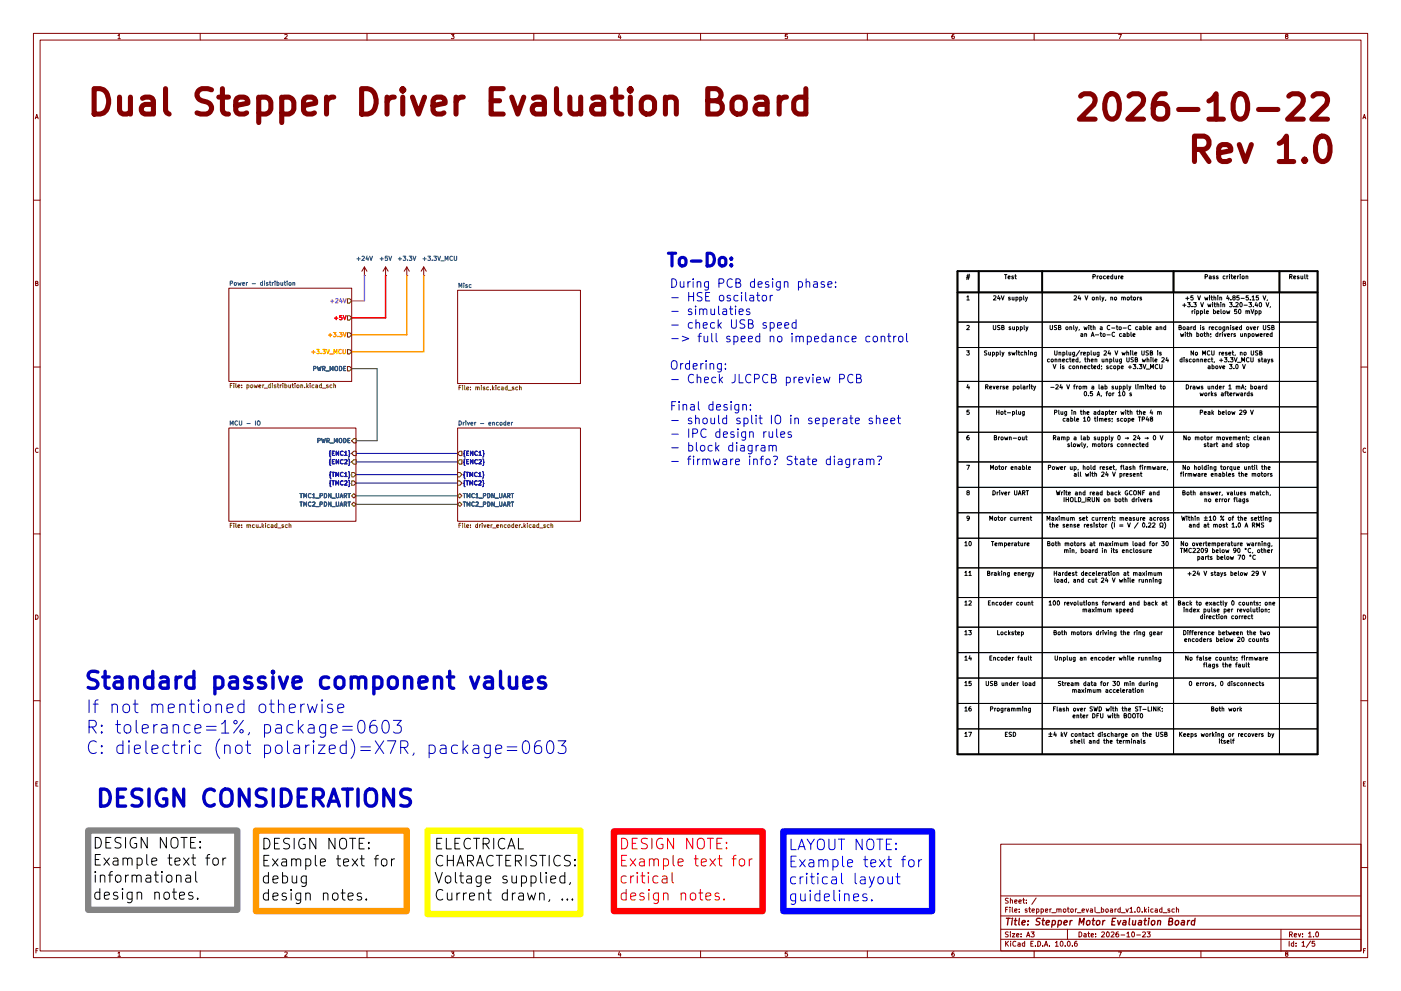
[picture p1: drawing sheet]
(kicad_sch
 (version 20260306)
 (generator "eeschema")
 (generator_version "10.0")
 (paper "A3")
 (title_block
  (title "Stepper Motor Evaluation Board")
  (date "2026-10-23")
  (rev "1.0"))
 (lib_symbols
  (symbol "power:+24V"
   (power global)
   (pin_numbers (hide yes))
   (pin_names
    (offset 0) (hide yes)) (exclude_from_sim no) (in_bom yes) (on_board yes)
   (in_pos_files yes)
   (duplicate_pin_numbers_are_jumpers no)
   (property "Reference" "#PWR" (at 0 -3.81 0) (show_name no) (do_not_autoplace no) (hide yes) (effects (font (size 1.27 1.27))))
   (property "Value" "+24V" (at 0 3.556 0) (show_name no) (do_not_autoplace no) (effects (font (size 1.27 1.27))))
   (property "Footprint" "" (at 0 0 0) (show_name no) (do_not_autoplace no) (hide yes) (effects (font (size 1.27 1.27))))
   (property "Datasheet" "" (at 0 0 0) (show_name no) (do_not_autoplace no) (hide yes) (effects (font (size 1.27 1.27))))
   (property "Description" "Power symbol creates a global label with name \"+24V\"" (at 0 0 0) (show_name no) (do_not_autoplace no) (hide yes) (effects (font (size 1.27 1.27))))
   (symbol "+24V_0_1"
    (polyline (pts (xy -0.762 1.27) (xy 0 2.54)) (stroke (width 0) (type default)) (fill (type none)))
    (polyline (pts (xy 0 2.54) (xy 0.762 1.27)) (stroke (width 0) (type default)) (fill (type none)))
    (polyline (pts (xy 0 0) (xy 0 2.54)) (stroke (width 0) (type default)) (fill (type none))))
   (symbol "+24V_1_1"
    (pin power_in line (at 0 0 90) (length 0) (name "" (effects (font (size 1.27 1.27)))) (number "1" (effects (font (size 1.27 1.27))))))
   (embedded_fonts no))
  (symbol "power:+3.3V"
   (power global)
   (pin_numbers (hide yes))
   (pin_names
    (offset 0) (hide yes)) (exclude_from_sim no) (in_bom yes) (on_board yes)
   (in_pos_files yes)
   (duplicate_pin_numbers_are_jumpers no)
   (property "Reference" "#PWR" (at 0 -3.81 0) (show_name no) (do_not_autoplace no) (hide yes) (effects (font (size 1.27 1.27))))
   (property "Value" "+3.3V" (at 0 3.556 0) (show_name no) (do_not_autoplace no) (effects (font (size 1.27 1.27))))
   (property "Footprint" "" (at 0 0 0) (show_name no) (do_not_autoplace no) (hide yes) (effects (font (size 1.27 1.27))))
   (property "Datasheet" "" (at 0 0 0) (show_name no) (do_not_autoplace no) (hide yes) (effects (font (size 1.27 1.27))))
   (property "Description" "Power symbol creates a global label with name \"+3.3V\"" (at 0 0 0) (show_name no) (do_not_autoplace no) (hide yes) (effects (font (size 1.27 1.27))))
   (symbol "+3.3V_0_1"
    (polyline (pts (xy -0.762 1.27) (xy 0 2.54)) (stroke (width 0) (type default)) (fill (type none)))
    (polyline (pts (xy 0 2.54) (xy 0.762 1.27)) (stroke (width 0) (type default)) (fill (type none)))
    (polyline (pts (xy 0 0) (xy 0 2.54)) (stroke (width 0) (type default)) (fill (type none))))
   (symbol "+3.3V_1_1"
    (pin power_in line (at 0 0 90) (length 0) (name "" (effects (font (size 1.27 1.27)))) (number "1" (effects (font (size 1.27 1.27))))))
   (embedded_fonts no))
  (symbol "power:+5V"
   (power global)
   (pin_numbers (hide yes))
   (pin_names
    (offset 0) (hide yes)) (exclude_from_sim no) (in_bom yes) (on_board yes)
   (in_pos_files yes)
   (duplicate_pin_numbers_are_jumpers no)
   (property "Reference" "#PWR" (at 0 -3.81 0) (show_name no) (do_not_autoplace no) (hide yes) (effects (font (size 1.27 1.27))))
   (property "Value" "+5V" (at 0 3.556 0) (show_name no) (do_not_autoplace no) (effects (font (size 1.27 1.27))))
   (property "Footprint" "" (at 0 0 0) (show_name no) (do_not_autoplace no) (hide yes) (effects (font (size 1.27 1.27))))
   (property "Datasheet" "" (at 0 0 0) (show_name no) (do_not_autoplace no) (hide yes) (effects (font (size 1.27 1.27))))
   (property "Description" "Power symbol creates a global label with name \"+5V\"" (at 0 0 0) (show_name no) (do_not_autoplace no) (hide yes) (effects (font (size 1.27 1.27))))
   (symbol "+5V_0_1"
    (polyline (pts (xy -0.762 1.27) (xy 0 2.54)) (stroke (width 0) (type default)) (fill (type none)))
    (polyline (pts (xy 0 2.54) (xy 0.762 1.27)) (stroke (width 0) (type default)) (fill (type none)))
    (polyline (pts (xy 0 0) (xy 0 2.54)) (stroke (width 0) (type default)) (fill (type none))))
   (symbol "+5V_1_1"
    (pin power_in line (at 0 0 90) (length 0) (name "" (effects (font (size 1.27 1.27)))) (number "1" (effects (font (size 1.27 1.27))))))
   (embedded_fonts no)))
 (rectangle
  (start 128.143 248.92)
  (end 173.99 273.939)
  (stroke (width 1.905) (type solid) (color 255 255 0 1))
  (fill (type none)))
 (rectangle
  (start 76.708 248.92)
  (end 121.92 273.05)
  (stroke (width 1.905) (type solid) (color 255 153 0 1))
  (fill (type none)))
 (rectangle
  (start 234.823 249.174)
  (end 279.4 273.05)
  (stroke (width 1.905) (type solid) (color 0 0 255 1))
  (fill (type none)))
 (rectangle
  (start 26.416 248.92)
  (end 71.12 272.669)
  (stroke (width 1.905) (type solid) (color 132 132 132 1))
  (fill (type none)))
 (rectangle
  (start 184.023 249.174)
  (end 228.6 273.05)
  (stroke (width 1.905) (type solid) (color 255 0 0 1))
  (fill (type none)))
 (text ""
  (exclude_from_sim no)
  (at 136.144 218.948 0)
  (effects (font (size 2.54 2.54)) (justify left)))
 (text "Dual Stepper Driver Evaluation Board"
  (exclude_from_sim no)
  (at 129.54 32.258 0)
  (effects (font (size 7.62 7.62) (thickness 1.524)
    (bold yes) (color 132 0 0 1))))
 (text "ELECTRICAL\nCHARACTERISTICS:\nVoltage supplied,\nCurrent drawn, ..."
  (exclude_from_sim no)
  (at 130.048 260.858 0)
  (effects (font (size 3.175 3.175) (color 0 0 0 1)) (justify left)))
 (text "During PCB design phase:\n- HSE oscilator\n- simulaties\n\nOrdering:\n- Check JLCPCB preview PCB\n\nFinal design:\n- should split IO in seperate sheet"
  (exclude_from_sim no)
  (at 204.978 100.838 0)
  (effects (font (size 2.54 2.54)) (justify left)))
 (text "To-Do:"
  (exclude_from_sim no)
  (at 214.884 76.962 0)
  (effects (font (size 3.81 3.81) (thickness 1.016)
    (bold yes) (color 0 0 194 1))))
 (text "2026-10-22"
  (exclude_from_sim no)
  (at 361.442 32.512 0)
  (effects (font (size 7.62 7.62) (thickness 1.524)
    (bold yes) (color 132 0 0 1))))
 (text "Rev 1.0"
  (exclude_from_sim no)
  (at 378.206 45.212 0)
  (effects (font (size 7.62 7.62) (thickness 1.524)
    (bold yes) (color 132 0 0 1))))
 (text "DESIGN NOTE:\nExample text for\ninformational \ndesign notes."
  (exclude_from_sim no)
  (at 27.686 260.604 0)
  (effects (font (size 3.175 3.175) (color 0 0 0 1)) (justify left)))
 (text "DESIGN NOTE:\nExample text for\ncritical \ndesign notes."
  (exclude_from_sim no)
  (at 185.42 260.858 0)
  (effects (font (size 3.175 3.175) (thickness 0.2381) (color 255 0 0 1)) (justify left)))
 (text "If not mentioned otherwise\nR: tolerance=1%, package=0603 \nC: dielectric (not polarized)=X7R, package=0603"
  (exclude_from_sim no)
  (at 25.654 218.186 0)
  (effects (font (size 3.81 3.81)) (justify left)))
 (text "DESIGN NOTE:\nExample text for\ndebug \ndesign notes."
  (exclude_from_sim no)
  (at 78.232 260.858 0)
  (effects (font (size 3.175 3.175) (color 0 0 0 1)) (justify left)))
 (text "Standard passive component values"
  (exclude_from_sim no)
  (at 94.996 204.216 0)
  (effects (font (size 5.08 5.08) (thickness 1.016)
    (bold yes) (color 0 0 194 1))))
 (text "DESIGN CONSIDERATIONS"
  (exclude_from_sim no)
  (at 76.454 239.522 0)
  (effects (font (size 5.08 5.08) (thickness 1.016)
    (bold yes) (color 0 0 194 1))))
 (text "LAYOUT NOTE:\nExample text for\ncritical layout \nguidelines."
  (exclude_from_sim no)
  (at 236.22 261.112 0)
  (effects (font (size 3.175 3.175) (thickness 0.2381) (color 0 0 255 1)) (justify left)))
 (wire
  (pts (xy 105.41 95.25) (xy 115.57 95.25))
  (stroke (width 0) (type default)))
 (wire
  (pts (xy 113.03 110.49) (xy 113.03 132.08))
  (stroke (width 0) (type default)))
 (wire
  (pts (xy 127 82.55) (xy 127 105.41))
  (stroke (width 0) (type default)))
 (bus
  (pts (xy 106.68 138.43) (xy 137.16 138.43))
  (stroke (width 0) (type default)))
 (wire
  (pts (xy 115.57 82.55) (xy 115.57 95.25))
  (stroke (width 0) (type default)))
 (bus
  (pts (xy 106.68 144.78) (xy 137.16 144.78))
  (stroke (width 0) (type default)))
 (wire
  (pts (xy 109.22 90.17) (xy 105.41 90.17))
  (stroke (width 0) (type default)))
 (wire
  (pts (xy 121.92 82.55) (xy 121.92 100.33))
  (stroke (width 0) (type default)))
 (bus
  (pts (xy 106.68 135.89) (xy 137.16 135.89))
  (stroke (width 0) (type default)))
 (wire
  (pts (xy 105.41 110.49) (xy 113.03 110.49))
  (stroke (width 0) (type default)))
 (wire
  (pts (xy 105.41 105.41) (xy 127 105.41))
  (stroke (width 0) (type default)))
 (wire
  (pts (xy 106.68 148.59) (xy 137.16 148.59))
  (stroke (width 0) (type default)))
 (wire
  (pts (xy 109.22 82.55) (xy 109.22 90.17))
  (stroke (width 0) (type default)))
 (wire
  (pts (xy 105.41 100.33) (xy 121.92 100.33))
  (stroke (width 0) (type default)))
 (wire
  (pts (xy 106.68 132.08) (xy 113.03 132.08))
  (stroke (width 0) (type default)))
 (bus
  (pts (xy 106.68 142.24) (xy 137.16 142.24))
  (stroke (width 0) (type default)))
 (wire
  (pts (xy 106.68 151.13) (xy 137.16 151.13))
  (stroke (width 0) (type default)))
 (table
  (column_count 5)
  (border
   (external yes)
   (header yes) (stroke (width 0.508) (type solid) (color 0 0 0 1)))
  (separators
   (rows yes)
   (cols yes) (stroke (width 0) (type solid) (color 0 0 0 1)))
  (column_widths 6.35 19.05 39.37 31.75 11.43)
  (row_heights 6.35 8.89 7.62 10.16 7.62 7.62 8.89 7.62 7.62 7.62 8.89 8.89
   8.89 7.62 7.62 7.62 7.62 7.62)
  (cells
   (table_cell "#" (exclude_from_sim no) (at 287.02 81.28 0) (size 6.35 6.35)
    (margins 0.9525 0.9525 0.9525 0.9525)
    (span 1 1) (fill (type color) (color 255 255 255 1)) (effects (font (size 1.27 1.27) (thickness 0.254)
    (bold yes) (color 0 0 0 1)) (justify top)))
   (table_cell "Test" (exclude_from_sim no) (at 293.37 81.28 0) (size 19.05 6.35)
    (margins 0.9525 0.9525 0.9525 0.9525)
    (span 1 1) (fill (type color) (color 255 255 255 1)) (effects (font (size 1.27 1.27) (thickness 0.254)
    (bold yes) (color 0 0 0 1)) (justify top)))
   (table_cell "Procedure\n" (exclude_from_sim no) (at 312.42 81.28 0) (size 39.37 6.35)
    (margins 0.9525 0.9525 0.9525 0.9525)
    (span 1 1) (fill (type color) (color 255 255 255 1)) (effects (font (size 1.27 1.27) (thickness 0.254)
    (bold yes) (color 0 0 0 1)) (justify top)))
   (table_cell "Pass criterion" (exclude_from_sim no) (at 351.79 81.28 0) (size 31.75 6.35)
    (margins 0.9525 0.9525 0.9525 0.9525)
    (span 1 1) (fill (type color) (color 255 255 255 1)) (effects (font (size 1.27 1.27) (thickness 0.254)
    (bold yes) (color 0 0 0 1)) (justify top)))
   (table_cell "Result" (exclude_from_sim no) (at 383.54 81.28 0) (size 11.43 6.35)
    (margins 0.9525 0.9525 0.9525 0.9525)
    (span 1 1) (fill (type color) (color 255 255 255 1)) (effects (font (size 1.27 1.27) (thickness 0.254)
    (bold yes) (color 0 0 0 1)) (justify top)))
   (table_cell "1" (exclude_from_sim no) (at 287.02 87.63 0) (size 6.35 8.89)
    (margins 0.9525 0.9525 0.9525 0.9525)
    (span 1 1) (fill (type color) (color 255 255 255 1)) (effects (font (size 1.27 1.27) (thickness 0.254)
    (bold yes) (color 0 0 0 1)) (justify top)))
   (table_cell "24V supply" (exclude_from_sim no) (at 293.37 87.63 0) (size 19.05 8.89)
    (margins 0.9525 0.9525 0.9525 0.9525)
    (span 1 1) (fill (type color) (color 255 255 255 1)) (effects (font (size 1.27 1.27) (thickness 0.254)
    (bold yes) (color 0 0 0 1)) (justify top)))
   (table_cell "24 V only, no motors" (exclude_from_sim no) (at 312.42 87.63 0) (size 39.37 8.89)
    (margins 0.9525 0.9525 0.9525 0.9525)
    (span 1 1) (fill (type color) (color 255 255 255 1)) (effects (font (size 1.27 1.27) (thickness 0.254)
    (bold yes) (color 0 0 0 1)) (justify top)))
   (table_cell "+5 V within 4.85-5.15 V, +3.3 V within 3.20-3.40 V, ripple below 50 mVpp" (exclude_from_sim no) (at 351.79 87.63 0) (size 31.75 8.89)
    (margins 0.9525 0.9525 0.9525 0.9525)
    (span 1 1) (fill (type color) (color 255 255 255 1)) (effects (font (size 1.27 1.27) (thickness 0.254)
    (bold yes) (color 0 0 0 1)) (justify top)))
   (table_cell "" (exclude_from_sim no) (at 383.54 87.63 0) (size 11.43 8.89)
    (margins 0.9525 0.9525 0.9525 0.9525)
    (span 1 1) (fill (type color) (color 255 255 255 1)) (effects (font (size 1.27 1.27) (thickness 0.254)
    (bold yes) (color 0 0 0 1)) (justify top)))
   (table_cell "2" (exclude_from_sim no) (at 287.02 96.52 0) (size 6.35 7.62)
    (margins 0.9525 0.9525 0.9525 0.9525)
    (span 1 1) (fill (type color) (color 255 255 255 1)) (effects (font (size 1.27 1.27) (thickness 0.254)
    (bold yes) (color 0 0 0 1)) (justify top)))
   (table_cell "USB supply" (exclude_from_sim no) (at 293.37 96.52 0) (size 19.05 7.62)
    (margins 0.9525 0.9525 0.9525 0.9525)
    (span 1 1) (fill (type color) (color 255 255 255 1)) (effects (font (size 1.27 1.27) (thickness 0.254)
    (bold yes) (color 0 0 0 1)) (justify top)))
   (table_cell "USB only, with a C-to-C cable and an A-to-C cable" (exclude_from_sim no) (at 312.42 96.52 0) (size 39.37 7.62)
    (margins 0.9525 0.9525 0.9525 0.9525)
    (span 1 1) (fill (type color) (color 255 255 255 1)) (effects (font (size 1.27 1.27) (thickness 0.254)
    (bold yes) (color 0 0 0 1)) (justify top)))
   (table_cell "Board is recognised over USB with both; drivers unpowered" (exclude_from_sim no) (at 351.79 96.52 0) (size 31.75 7.62)
    (margins 0.9525 0.9525 0.9525 0.9525)
    (span 1 1) (fill (type color) (color 255 255 255 1)) (effects (font (size 1.27 1.27) (thickness 0.254)
    (bold yes) (color 0 0 0 1)) (justify top)))
   (table_cell "" (exclude_from_sim no) (at 383.54 96.52 0) (size 11.43 7.62)
    (margins 0.9525 0.9525 0.9525 0.9525)
    (span 1 1) (fill (type color) (color 255 255 255 1)) (effects (font (size 1.27 1.27) (thickness 0.254)
    (bold yes) (color 0 0 0 1)) (justify top)))
   (table_cell "3" (exclude_from_sim no) (at 287.02 104.14 0) (size 6.35 10.16)
    (margins 0.9525 0.9525 0.9525 0.9525)
    (span 1 1) (fill (type color) (color 255 255 255 1)) (effects (font (size 1.27 1.27) (thickness 0.254)
    (bold yes) (color 0 0 0 1)) (justify top)))
   (table_cell "Supply switching" (exclude_from_sim no) (at 293.37 104.14 0) (size 19.05 10.16)
    (margins 0.9525 0.9525 0.9525 0.9525)
    (span 1 1) (fill (type color) (color 255 255 255 1)) (effects (font (size 1.27 1.27) (thickness 0.254)
    (bold yes) (color 0 0 0 1)) (justify top)))
   (table_cell "Unplug/replug 24 V while USB is connected, then unplug USB while 24 V is connected; scope +3.3V_MCU" (exclude_from_sim no) (at 312.42 104.14 0) (size 39.37 10.16)
    (margins 0.9525 0.9525 0.9525 0.9525)
    (span 1 1) (fill (type color) (color 255 255 255 1)) (effects (font (size 1.27 1.27) (thickness 0.254)
    (bold yes) (color 0 0 0 1)) (justify top)))
   (table_cell "No MCU reset, no USB disconnect, +3.3V_MCU stays above 3.0 V" (exclude_from_sim no) (at 351.79 104.14 0) (size 31.75 10.16)
    (margins 0.9525 0.9525 0.9525 0.9525)
    (span 1 1) (fill (type color) (color 255 255 255 1)) (effects (font (size 1.27 1.27) (thickness 0.254)
    (bold yes) (color 0 0 0 1)) (justify top)))
   (table_cell "" (exclude_from_sim no) (at 383.54 104.14 0) (size 11.43 10.16)
    (margins 0.9525 0.9525 0.9525 0.9525)
    (span 1 1) (fill (type color) (color 255 255 255 1)) (effects (font (size 1.27 1.27) (thickness 0.254)
    (bold yes) (color 0 0 0 1)) (justify top)))
   (table_cell "4" (exclude_from_sim no) (at 287.02 114.3 0) (size 6.35 7.62)
    (margins 0.9525 0.9525 0.9525 0.9525)
    (span 1 1) (fill (type color) (color 255 255 255 1)) (effects (font (size 1.27 1.27) (thickness 0.254)
    (bold yes) (color 0 0 0 1)) (justify top)))
   (table_cell "Reverse polarity" (exclude_from_sim no) (at 293.37 114.3 0) (size 19.05 7.62)
    (margins 0.9525 0.9525 0.9525 0.9525)
    (span 1 1) (fill (type color) (color 255 255 255 1)) (effects (font (size 1.27 1.27) (thickness 0.254)
    (bold yes) (color 0 0 0 1)) (justify top)))
   (table_cell "−24 V from a lab supply limited to 0.5 A, for 10 s" (exclude_from_sim no) (at 312.42 114.3 0) (size 39.37 7.62)
    (margins 0.9525 0.9525 0.9525 0.9525)
    (span 1 1) (fill (type color) (color 255 255 255 1)) (effects (font (size 1.27 1.27) (thickness 0.254)
    (bold yes) (color 0 0 0 1)) (justify top)))
   (table_cell "Draws under 1 mA; board works afterwards" (exclude_from_sim no) (at 351.79 114.3 0) (size 31.75 7.62)
    (margins 0.9525 0.9525 0.9525 0.9525)
    (span 1 1) (fill (type color) (color 255 255 255 1)) (effects (font (size 1.27 1.27) (thickness 0.254)
    (bold yes) (color 0 0 0 1)) (justify top)))
   (table_cell "" (exclude_from_sim no) (at 383.54 114.3 0) (size 11.43 7.62)
    (margins 0.9525 0.9525 0.9525 0.9525)
    (span 1 1) (fill (type color) (color 255 255 255 1)) (effects (font (size 1.27 1.27) (thickness 0.254)
    (bold yes) (color 0 0 0 1)) (justify top)))
   (table_cell "5" (exclude_from_sim no) (at 287.02 121.92 0) (size 6.35 7.62)
    (margins 0.9525 0.9525 0.9525 0.9525)
    (span 1 1) (fill (type color) (color 255 255 255 1)) (effects (font (size 1.27 1.27) (thickness 0.254)
    (bold yes) (color 0 0 0 1)) (justify top)))
   (table_cell "Hot-plug" (exclude_from_sim no) (at 293.37 121.92 0) (size 19.05 7.62)
    (margins 0.9525 0.9525 0.9525 0.9525)
    (span 1 1) (fill (type color) (color 255 255 255 1)) (effects (font (size 1.27 1.27) (thickness 0.254)
    (bold yes) (color 0 0 0 1)) (justify top)))
   (table_cell "Plug in the adapter with the 4 m cable 10 times; scope TP48" (exclude_from_sim no) (at 312.42 121.92 0) (size 39.37 7.62)
    (margins 0.9525 0.9525 0.9525 0.9525)
    (span 1 1) (fill (type color) (color 255 255 255 1)) (effects (font (size 1.27 1.27) (thickness 0.254)
    (bold yes) (color 0 0 0 1)) (justify top)))
   (table_cell "Peak below 29 V" (exclude_from_sim no) (at 351.79 121.92 0) (size 31.75 7.62)
    (margins 0.9525 0.9525 0.9525 0.9525)
    (span 1 1) (fill (type color) (color 255 255 255 1)) (effects (font (size 1.27 1.27) (thickness 0.254)
    (bold yes) (color 0 0 0 1)) (justify top)))
   (table_cell "" (exclude_from_sim no) (at 383.54 121.92 0) (size 11.43 7.62)
    (margins 0.9525 0.9525 0.9525 0.9525)
    (span 1 1) (fill (type color) (color 255 255 255 1)) (effects (font (size 1.27 1.27) (thickness 0.254)
    (bold yes) (color 0 0 0 1)) (justify top)))
   (table_cell "6" (exclude_from_sim no) (at 287.02 129.54 0) (size 6.35 8.89)
    (margins 0.9525 0.9525 0.9525 0.9525)
    (span 1 1) (fill (type color) (color 255 255 255 1)) (effects (font (size 1.27 1.27) (thickness 0.254)
    (bold yes) (color 0 0 0 1)) (justify top)))
   (table_cell "Brown-out" (exclude_from_sim no) (at 293.37 129.54 0) (size 19.05 8.89)
    (margins 0.9525 0.9525 0.9525 0.9525)
    (span 1 1) (fill (type color) (color 255 255 255 1)) (effects (font (size 1.27 1.27) (thickness 0.254)
    (bold yes) (color 0 0 0 1)) (justify top)))
   (table_cell "Ramp a lab supply 0 → 24 → 0 V slowly, motors connected" (exclude_from_sim no) (at 312.42 129.54 0) (size 39.37 8.89)
    (margins 0.9525 0.9525 0.9525 0.9525)
    (span 1 1) (fill (type color) (color 255 255 255 1)) (effects (font (size 1.27 1.27) (thickness 0.254)
    (bold yes) (color 0 0 0 1)) (justify top)))
   (table_cell "No motor movement; clean start and stop" (exclude_from_sim no) (at 351.79 129.54 0) (size 31.75 8.89)
    (margins 0.9525 0.9525 0.9525 0.9525)
    (span 1 1) (fill (type color) (color 255 255 255 1)) (effects (font (size 1.27 1.27) (thickness 0.254)
    (bold yes) (color 0 0 0 1)) (justify top)))
   (table_cell "" (exclude_from_sim no) (at 383.54 129.54 0) (size 11.43 8.89)
    (margins 0.9525 0.9525 0.9525 0.9525)
    (span 1 1) (fill (type color) (color 255 255 255 1)) (effects (font (size 1.27 1.27) (thickness 0.254)
    (bold yes) (color 0 0 0 1)) (justify top)))
   (table_cell "7" (exclude_from_sim no) (at 287.02 138.43 0) (size 6.35 7.62)
    (margins 0.9525 0.9525 0.9525 0.9525)
    (span 1 1) (fill (type color) (color 255 255 255 1)) (effects (font (size 1.27 1.27) (thickness 0.254)
    (bold yes) (color 0 0 0 1)) (justify top)))
   (table_cell "Motor enable" (exclude_from_sim no) (at 293.37 138.43 0) (size 19.05 7.62)
    (margins 0.9525 0.9525 0.9525 0.9525)
    (span 1 1) (fill (type color) (color 255 255 255 1)) (effects (font (size 1.27 1.27) (thickness 0.254)
    (bold yes) (color 0 0 0 1)) (justify top)))
   (table_cell "Power up, hold reset, flash firmware, all with 24 V present" (exclude_from_sim no) (at 312.42 138.43 0) (size 39.37 7.62)
    (margins 0.9525 0.9525 0.9525 0.9525)
    (span 1 1) (fill (type color) (color 255 255 255 1)) (effects (font (size 1.27 1.27) (thickness 0.254)
    (bold yes) (color 0 0 0 1)) (justify top)))
   (table_cell "No holding torque until the firmware enables the motors" (exclude_from_sim no) (at 351.79 138.43 0) (size 31.75 7.62)
    (margins 0.9525 0.9525 0.9525 0.9525)
    (span 1 1) (fill (type color) (color 255 255 255 1)) (effects (font (size 1.27 1.27) (thickness 0.254)
    (bold yes) (color 0 0 0 1)) (justify top)))
   (table_cell "" (exclude_from_sim no) (at 383.54 138.43 0) (size 11.43 7.62)
    (margins 0.9525 0.9525 0.9525 0.9525)
    (span 1 1) (fill (type color) (color 255 255 255 1)) (effects (font (size 1.27 1.27) (thickness 0.254)
    (bold yes) (color 0 0 0 1)) (justify top)))
   (table_cell "8" (exclude_from_sim no) (at 287.02 146.05 0) (size 6.35 7.62)
    (margins 0.9525 0.9525 0.9525 0.9525)
    (span 1 1) (fill (type color) (color 255 255 255 1)) (effects (font (size 1.27 1.27) (thickness 0.254)
    (bold yes) (color 0 0 0 1)) (justify top)))
   (table_cell "Driver UART" (exclude_from_sim no) (at 293.37 146.05 0) (size 19.05 7.62)
    (margins 0.9525 0.9525 0.9525 0.9525)
    (span 1 1) (fill (type color) (color 255 255 255 1)) (effects (font (size 1.27 1.27) (thickness 0.254)
    (bold yes) (color 0 0 0 1)) (justify top)))
   (table_cell "Write and read back GCONF and IHOLD_IRUN on both drivers" (exclude_from_sim no) (at 312.42 146.05 0) (size 39.37 7.62)
    (margins 0.9525 0.9525 0.9525 0.9525)
    (span 1 1) (fill (type color) (color 255 255 255 1)) (effects (font (size 1.27 1.27) (thickness 0.254)
    (bold yes) (color 0 0 0 1)) (justify top)))
   (table_cell "Both answer, values match, no error flags" (exclude_from_sim no) (at 351.79 146.05 0) (size 31.75 7.62)
    (margins 0.9525 0.9525 0.9525 0.9525)
    (span 1 1) (fill (type color) (color 255 255 255 1)) (effects (font (size 1.27 1.27) (thickness 0.254)
    (bold yes) (color 0 0 0 1)) (justify top)))
   (table_cell "" (exclude_from_sim no) (at 383.54 146.05 0) (size 11.43 7.62)
    (margins 0.9525 0.9525 0.9525 0.9525)
    (span 1 1) (fill (type color) (color 255 255 255 1)) (effects (font (size 1.27 1.27) (thickness 0.254)
    (bold yes) (color 0 0 0 1)) (justify top)))
   (table_cell "9" (exclude_from_sim no) (at 287.02 153.67 0) (size 6.35 7.62)
    (margins 0.9525 0.9525 0.9525 0.9525)
    (span 1 1) (fill (type color) (color 255 255 255 1)) (effects (font (size 1.27 1.27) (thickness 0.254)
    (bold yes) (color 0 0 0 1)) (justify top)))
   (table_cell "Motor current" (exclude_from_sim no) (at 293.37 153.67 0) (size 19.05 7.62)
    (margins 0.9525 0.9525 0.9525 0.9525)
    (span 1 1) (fill (type color) (color 255 255 255 1)) (effects (font (size 1.27 1.27) (thickness 0.254)
    (bold yes) (color 0 0 0 1)) (justify top)))
   (table_cell "Maximum set current; measure across the sense resistor (I = V / 0.22 Ω)" (exclude_from_sim no) (at 312.42 153.67 0) (size 39.37 7.62)
    (margins 0.9525 0.9525 0.9525 0.9525)
    (span 1 1) (fill (type color) (color 255 255 255 1)) (effects (font (size 1.27 1.27) (thickness 0.254)
    (bold yes) (color 0 0 0 1)) (justify top)))
   (table_cell "Within ±10 % of the setting and at most 1.0 A RMS" (exclude_from_sim no) (at 351.79 153.67 0) (size 31.75 7.62)
    (margins 0.9525 0.9525 0.9525 0.9525)
    (span 1 1) (fill (type color) (color 255 255 255 1)) (effects (font (size 1.27 1.27) (thickness 0.254)
    (bold yes) (color 0 0 0 1)) (justify top)))
   (table_cell "" (exclude_from_sim no) (at 383.54 153.67 0) (size 11.43 7.62)
    (margins 0.9525 0.9525 0.9525 0.9525)
    (span 1 1) (fill (type color) (color 255 255 255 1)) (effects (font (size 1.27 1.27) (thickness 0.254)
    (bold yes) (color 0 0 0 1)) (justify top)))
   (table_cell "10" (exclude_from_sim no) (at 287.02 161.29 0) (size 6.35 8.89)
    (margins 0.9525 0.9525 0.9525 0.9525)
    (span 1 1) (fill (type color) (color 255 255 255 1)) (effects (font (size 1.27 1.27) (thickness 0.254)
    (bold yes) (color 0 0 0 1)) (justify top)))
   (table_cell "Temperature" (exclude_from_sim no) (at 293.37 161.29 0) (size 19.05 8.89)
    (margins 0.9525 0.9525 0.9525 0.9525)
    (span 1 1) (fill (type color) (color 255 255 255 1)) (effects (font (size 1.27 1.27) (thickness 0.254)
    (bold yes) (color 0 0 0 1)) (justify top)))
   (table_cell "Both motors at maximum load for 30 min, board in its enclosure" (exclude_from_sim no) (at 312.42 161.29 0) (size 39.37 8.89)
    (margins 0.9525 0.9525 0.9525 0.9525)
    (span 1 1) (fill (type color) (color 255 255 255 1)) (effects (font (size 1.27 1.27) (thickness 0.254)
    (bold yes) (color 0 0 0 1)) (justify top)))
   (table_cell "No overtemperature warning, TMC2209 below 90 °C, other parts below 70 °C" (exclude_from_sim no) (at 351.79 161.29 0) (size 31.75 8.89)
    (margins 0.9525 0.9525 0.9525 0.9525)
    (span 1 1) (fill (type color) (color 255 255 255 1)) (effects (font (size 1.27 1.27) (thickness 0.254)
    (bold yes) (color 0 0 0 1)) (justify top)))
   (table_cell "" (exclude_from_sim no) (at 383.54 161.29 0) (size 11.43 8.89)
    (margins 0.9525 0.9525 0.9525 0.9525)
    (span 1 1) (fill (type color) (color 255 255 255 1)) (effects (font (size 1.27 1.27) (thickness 0.254)
    (bold yes) (color 0 0 0 1)) (justify top)))
   (table_cell "11" (exclude_from_sim no) (at 287.02 170.18 0) (size 6.35 8.89)
    (margins 0.9525 0.9525 0.9525 0.9525)
    (span 1 1) (fill (type color) (color 255 255 255 1)) (effects (font (size 1.27 1.27) (thickness 0.254)
    (bold yes) (color 0 0 0 1)) (justify top)))
   (table_cell "Braking energy" (exclude_from_sim no) (at 293.37 170.18 0) (size 19.05 8.89)
    (margins 0.9525 0.9525 0.9525 0.9525)
    (span 1 1) (fill (type color) (color 255 255 255 1)) (effects (font (size 1.27 1.27) (thickness 0.254)
    (bold yes) (color 0 0 0 1)) (justify top)))
   (table_cell "Hardest deceleration at maximum load, and cut 24 V while running" (exclude_from_sim no) (at 312.42 170.18 0) (size 39.37 8.89)
    (margins 0.9525 0.9525 0.9525 0.9525)
    (span 1 1) (fill (type color) (color 255 255 255 1)) (effects (font (size 1.27 1.27) (thickness 0.254)
    (bold yes) (color 0 0 0 1)) (justify top)))
   (table_cell "+24 V stays below 29 V" (exclude_from_sim no) (at 351.79 170.18 0) (size 31.75 8.89)
    (margins 0.9525 0.9525 0.9525 0.9525)
    (span 1 1) (fill (type color) (color 255 255 255 1)) (effects (font (size 1.27 1.27) (thickness 0.254)
    (bold yes) (color 0 0 0 1)) (justify top)))
   (table_cell "" (exclude_from_sim no) (at 383.54 170.18 0) (size 11.43 8.89)
    (margins 0.9525 0.9525 0.9525 0.9525)
    (span 1 1) (fill (type color) (color 255 255 255 1)) (effects (font (size 1.27 1.27) (thickness 0.254)
    (bold yes) (color 0 0 0 1)) (justify top)))
   (table_cell "12" (exclude_from_sim no) (at 287.02 179.07 0) (size 6.35 8.89)
    (margins 0.9525 0.9525 0.9525 0.9525)
    (span 1 1) (fill (type color) (color 255 255 255 1)) (effects (font (size 1.27 1.27) (thickness 0.254)
    (bold yes) (color 0 0 0 1)) (justify top)))
   (table_cell "Encoder count" (exclude_from_sim no) (at 293.37 179.07 0) (size 19.05 8.89)
    (margins 0.9525 0.9525 0.9525 0.9525)
    (span 1 1) (fill (type color) (color 255 255 255 1)) (effects (font (size 1.27 1.27) (thickness 0.254)
    (bold yes) (color 0 0 0 1)) (justify top)))
   (table_cell "100 revolutions forward and back at maximum speed" (exclude_from_sim no) (at 312.42 179.07 0) (size 39.37 8.89)
    (margins 0.9525 0.9525 0.9525 0.9525)
    (span 1 1) (fill (type color) (color 255 255 255 1)) (effects (font (size 1.27 1.27) (thickness 0.254)
    (bold yes) (color 0 0 0 1)) (justify top)))
   (table_cell "Back to exactly 0 counts; one index pulse per revolution; direction correct" (exclude_from_sim no) (at 351.79 179.07 0) (size 31.75 8.89)
    (margins 0.9525 0.9525 0.9525 0.9525)
    (span 1 1) (fill (type color) (color 255 255 255 1)) (effects (font (size 1.27 1.27) (thickness 0.254)
    (bold yes) (color 0 0 0 1)) (justify top)))
   (table_cell "" (exclude_from_sim no) (at 383.54 179.07 0) (size 11.43 8.89)
    (margins 0.9525 0.9525 0.9525 0.9525)
    (span 1 1) (fill (type color) (color 255 255 255 1)) (effects (font (size 1.27 1.27) (thickness 0.254)
    (bold yes) (color 0 0 0 1)) (justify top)))
   (table_cell "13" (exclude_from_sim no) (at 287.02 187.96 0) (size 6.35 7.62)
    (margins 0.9525 0.9525 0.9525 0.9525)
    (span 1 1) (fill (type color) (color 255 255 255 1)) (effects (font (size 1.27 1.27) (thickness 0.254)
    (bold yes) (color 0 0 0 1)) (justify top)))
   (table_cell "Lockstep" (exclude_from_sim no) (at 293.37 187.96 0) (size 19.05 7.62)
    (margins 0.9525 0.9525 0.9525 0.9525)
    (span 1 1) (fill (type color) (color 255 255 255 1)) (effects (font (size 1.27 1.27) (thickness 0.254)
    (bold yes) (color 0 0 0 1)) (justify top)))
   (table_cell "Both motors driving the ring gear" (exclude_from_sim no) (at 312.42 187.96 0) (size 39.37 7.62)
    (margins 0.9525 0.9525 0.9525 0.9525)
    (span 1 1) (fill (type color) (color 255 255 255 1)) (effects (font (size 1.27 1.27) (thickness 0.254)
    (bold yes) (color 0 0 0 1)) (justify top)))
   (table_cell "Difference between the two encoders below 20 counts" (exclude_from_sim no) (at 351.79 187.96 0) (size 31.75 7.62)
    (margins 0.9525 0.9525 0.9525 0.9525)
    (span 1 1) (fill (type color) (color 255 255 255 1)) (effects (font (size 1.27 1.27) (thickness 0.254)
    (bold yes) (color 0 0 0 1)) (justify top)))
   (table_cell "" (exclude_from_sim no) (at 383.54 187.96 0) (size 11.43 7.62)
    (margins 0.9525 0.9525 0.9525 0.9525)
    (span 1 1) (fill (type color) (color 255 255 255 1)) (effects (font (size 1.27 1.27) (thickness 0.254)
    (bold yes) (color 0 0 0 1)) (justify top)))
   (table_cell "14" (exclude_from_sim no) (at 287.02 195.58 0) (size 6.35 7.62)
    (margins 0.9525 0.9525 0.9525 0.9525)
    (span 1 1) (fill (type color) (color 255 255 255 1)) (effects (font (size 1.27 1.27) (thickness 0.254)
    (bold yes) (color 0 0 0 1)) (justify top)))
   (table_cell "Encoder fault" (exclude_from_sim no) (at 293.37 195.58 0) (size 19.05 7.62)
    (margins 0.9525 0.9525 0.9525 0.9525)
    (span 1 1) (fill (type color) (color 255 255 255 1)) (effects (font (size 1.27 1.27) (thickness 0.254)
    (bold yes) (color 0 0 0 1)) (justify top)))
   (table_cell "Unplug an encoder while running" (exclude_from_sim no) (at 312.42 195.58 0) (size 39.37 7.62)
    (margins 0.9525 0.9525 0.9525 0.9525)
    (span 1 1) (fill (type color) (color 255 255 255 1)) (effects (font (size 1.27 1.27) (thickness 0.254)
    (bold yes) (color 0 0 0 1)) (justify top)))
   (table_cell "No false counts; firmware flags the fault" (exclude_from_sim no) (at 351.79 195.58 0) (size 31.75 7.62)
    (margins 0.9525 0.9525 0.9525 0.9525)
    (span 1 1) (fill (type color) (color 255 255 255 1)) (effects (font (size 1.27 1.27) (thickness 0.254)
    (bold yes) (color 0 0 0 1)) (justify top)))
   (table_cell "" (exclude_from_sim no) (at 383.54 195.58 0) (size 11.43 7.62)
    (margins 0.9525 0.9525 0.9525 0.9525)
    (span 1 1) (fill (type color) (color 255 255 255 1)) (effects (font (size 1.27 1.27) (thickness 0.254)
    (bold yes) (color 0 0 0 1)) (justify top)))
   (table_cell "15" (exclude_from_sim no) (at 287.02 203.2 0) (size 6.35 7.62)
    (margins 0.9525 0.9525 0.9525 0.9525)
    (span 1 1) (fill (type color) (color 255 255 255 1)) (effects (font (size 1.27 1.27) (thickness 0.254)
    (bold yes) (color 0 0 0 1)) (justify top)))
   (table_cell "USB under load" (exclude_from_sim no) (at 293.37 203.2 0) (size 19.05 7.62)
    (margins 0.9525 0.9525 0.9525 0.9525)
    (span 1 1) (fill (type color) (color 255 255 255 1)) (effects (font (size 1.27 1.27) (thickness 0.254)
    (bold yes) (color 0 0 0 1)) (justify top)))
   (table_cell "Stream data for 30 min during maximum acceleration" (exclude_from_sim no) (at 312.42 203.2 0) (size 39.37 7.62)
    (margins 0.9525 0.9525 0.9525 0.9525)
    (span 1 1) (fill (type color) (color 255 255 255 1)) (effects (font (size 1.27 1.27) (thickness 0.254)
    (bold yes) (color 0 0 0 1)) (justify top)))
   (table_cell "0 errors, 0 disconnects" (exclude_from_sim no) (at 351.79 203.2 0) (size 31.75 7.62)
    (margins 0.9525 0.9525 0.9525 0.9525)
    (span 1 1) (fill (type color) (color 255 255 255 1)) (effects (font (size 1.27 1.27) (thickness 0.254)
    (bold yes) (color 0 0 0 1)) (justify top)))
   (table_cell "" (exclude_from_sim no) (at 383.54 203.2 0) (size 11.43 7.62)
    (margins 0.9525 0.9525 0.9525 0.9525)
    (span 1 1) (fill (type color) (color 255 255 255 1)) (effects (font (size 1.27 1.27) (thickness 0.254)
    (bold yes) (color 0 0 0 1)) (justify top)))
   (table_cell "16" (exclude_from_sim no) (at 287.02 210.82 0) (size 6.35 7.62)
    (margins 0.9525 0.9525 0.9525 0.9525)
    (span 1 1) (fill (type color) (color 255 255 255 1)) (effects (font (size 1.27 1.27) (thickness 0.254)
    (bold yes) (color 0 0 0 1)) (justify top)))
   (table_cell "Programming" (exclude_from_sim no) (at 293.37 210.82 0) (size 19.05 7.62)
    (margins 0.9525 0.9525 0.9525 0.9525)
    (span 1 1) (fill (type color) (color 255 255 255 1)) (effects (font (size 1.27 1.27) (thickness 0.254)
    (bold yes) (color 0 0 0 1)) (justify top)))
   (table_cell "Flash over SWD with the ST-LINK; enter DFU with BOOT0" (exclude_from_sim no) (at 312.42 210.82 0) (size 39.37 7.62)
    (margins 0.9525 0.9525 0.9525 0.9525)
    (span 1 1) (fill (type color) (color 255 255 255 1)) (effects (font (size 1.27 1.27) (thickness 0.254)
    (bold yes) (color 0 0 0 1)) (justify top)))
   (table_cell "Both work" (exclude_from_sim no) (at 351.79 210.82 0) (size 31.75 7.62)
    (margins 0.9525 0.9525 0.9525 0.9525)
    (span 1 1) (fill (type color) (color 255 255 255 1)) (effects (font (size 1.27 1.27) (thickness 0.254)
    (bold yes) (color 0 0 0 1)) (justify top)))
   (table_cell "" (exclude_from_sim no) (at 383.54 210.82 0) (size 11.43 7.62)
    (margins 0.9525 0.9525 0.9525 0.9525)
    (span 1 1) (fill (type color) (color 255 255 255 1)) (effects (font (size 1.27 1.27) (thickness 0.254)
    (bold yes) (color 0 0 0 1)) (justify top)))
   (table_cell "17" (exclude_from_sim no) (at 287.02 218.44 0) (size 6.35 7.62)
    (margins 0.9525 0.9525 0.9525 0.9525)
    (span 1 1) (fill (type color) (color 255 255 255 1)) (effects (font (size 1.27 1.27) (thickness 0.254)
    (bold yes) (color 0 0 0 1)) (justify top)))
   (table_cell "ESD" (exclude_from_sim no) (at 293.37 218.44 0) (size 19.05 7.62)
    (margins 0.9525 0.9525 0.9525 0.9525)
    (span 1 1) (fill (type color) (color 255 255 255 1)) (effects (font (size 1.27 1.27) (thickness 0.254)
    (bold yes) (color 0 0 0 1)) (justify top)))
   (table_cell "±4 kV contact discharge on the USB shell and the terminals" (exclude_from_sim no) (at 312.42 218.44 0) (size 39.37 7.62)
    (margins 0.9525 0.9525 0.9525 0.9525)
    (span 1 1) (fill (type color) (color 255 255 255 1)) (effects (font (size 1.27 1.27) (thickness 0.254)
    (bold yes) (color 0 0 0 1)) (justify top)))
   (table_cell "Keeps working or recovers by itself" (exclude_from_sim no) (at 351.79 218.44 0) (size 31.75 7.62)
    (margins 0.9525 0.9525 0.9525 0.9525)
    (span 1 1) (fill (type color) (color 255 255 255 1)) (effects (font (size 1.27 1.27) (thickness 0.254)
    (bold yes) (color 0 0 0 1)) (justify top)))
   (table_cell "" (exclude_from_sim no) (at 383.54 218.44 0) (size 11.43 7.62)
    (margins 0.9525 0.9525 0.9525 0.9525)
    (span 1 1) (fill (type color) (color 255 255 255 1)) (effects (font (size 1.27 1.27) (thickness 0.254)
    (bold yes) (color 0 0 0 1)) (justify top)))))
 (symbol
  (lib_id "power:+5V")
  (at 115.57 82.55 0)
  (unit 1)
  (body_style 1)
  (exclude_from_sim no)
  (in_bom yes)
  (on_board yes)
  (in_pos_files yes)
  (dnp no)
  (fields_autoplaced yes)
  (property "Reference" "#PWR02" (at 115.57 86.36 0) (hide yes) (show_name no) (do_not_autoplace no) (effects (font (size 1.27 1.27))))
  (property "Value" "+5V" (at 115.57 77.47 0) (show_name no) (do_not_autoplace no) (effects (font (size 1.27 1.27))))
  (property "Footprint" "" (at 115.57 82.55 0) (hide yes) (show_name no) (do_not_autoplace no) (effects (font (size 1.27 1.27))))
  (property "Datasheet" "" (at 115.57 82.55 0) (hide yes) (show_name no) (do_not_autoplace no) (effects (font (size 1.27 1.27))))
  (property "Description" "Power symbol creates a global label with name \"+5V\"" (at 115.57 82.55 0) (hide yes) (show_name no) (do_not_autoplace no) (effects (font (size 1.27 1.27))))
  (pin "1"))
 (symbol
  (lib_id "power:+3.3V")
  (at 127 82.55 0)
  (unit 1)
  (body_style 1)
  (exclude_from_sim no)
  (in_bom yes)
  (on_board yes)
  (in_pos_files yes)
  (dnp no)
  (property "Reference" "#PWR04" (at 127 86.36 0) (hide yes) (show_name no) (do_not_autoplace no) (effects (font (size 1.27 1.27))))
  (property "Value" "+3.3V_MCU" (at 131.826 77.47 0) (show_name no) (do_not_autoplace no) (effects (font (size 1.27 1.27))))
  (property "Footprint" "" (at 127 82.55 0) (hide yes) (show_name no) (do_not_autoplace no) (effects (font (size 1.27 1.27))))
  (property "Datasheet" "" (at 127 82.55 0) (hide yes) (show_name no) (do_not_autoplace no) (effects (font (size 1.27 1.27))))
  (property "Description" "Power symbol creates a global label with name \"+3.3V\"" (at 127 82.55 0) (hide yes) (show_name no) (do_not_autoplace no) (effects (font (size 1.27 1.27))))
  (pin "1"))
 (symbol
  (lib_id "power:+3.3V")
  (at 121.92 82.55 0)
  (unit 1)
  (body_style 1)
  (exclude_from_sim no)
  (in_bom yes)
  (on_board yes)
  (in_pos_files yes)
  (dnp no)
  (fields_autoplaced yes)
  (property "Reference" "#PWR03" (at 121.92 86.36 0) (hide yes) (show_name no) (do_not_autoplace no) (effects (font (size 1.27 1.27))))
  (property "Value" "+3.3V" (at 121.92 77.47 0) (show_name no) (do_not_autoplace no) (effects (font (size 1.27 1.27))))
  (property "Footprint" "" (at 121.92 82.55 0) (hide yes) (show_name no) (do_not_autoplace no) (effects (font (size 1.27 1.27))))
  (property "Datasheet" "" (at 121.92 82.55 0) (hide yes) (show_name no) (do_not_autoplace no) (effects (font (size 1.27 1.27))))
  (property "Description" "Power symbol creates a global label with name \"+3.3V\"" (at 121.92 82.55 0) (hide yes) (show_name no) (do_not_autoplace no) (effects (font (size 1.27 1.27))))
  (pin "1"))
 (symbol
  (lib_id "power:+24V")
  (at 109.22 82.55 0)
  (unit 1)
  (body_style 1)
  (exclude_from_sim no)
  (in_bom yes)
  (on_board yes)
  (in_pos_files yes)
  (dnp no)
  (fields_autoplaced yes)
  (property "Reference" "#PWR01" (at 109.22 86.36 0) (hide yes) (show_name no) (do_not_autoplace no) (effects (font (size 1.27 1.27))))
  (property "Value" "+24V" (at 109.22 77.47 0) (show_name no) (do_not_autoplace no) (effects (font (size 1.27 1.27))))
  (property "Footprint" "" (at 109.22 82.55 0) (hide yes) (show_name no) (do_not_autoplace no) (effects (font (size 1.27 1.27))))
  (property "Datasheet" "" (at 109.22 82.55 0) (hide yes) (show_name no) (do_not_autoplace no) (effects (font (size 1.27 1.27))))
  (property "Description" "Power symbol creates a global label with name \"+24V\"" (at 109.22 82.55 0) (hide yes) (show_name no) (do_not_autoplace no) (effects (font (size 1.27 1.27))))
  (pin "1"))
 (sheet
  (at 68.58 86.36)
  (size 36.83 27.94)
  (exclude_from_sim no)
  (in_bom yes)
  (on_board yes)
  (dnp no)
  (fields_autoplaced yes)
  (stroke (width 0.1524) (type solid))
  (fill (color 0 0 0 0))
  (property "Sheetname" "Power - distribution" (at 68.58 85.6484 0) (show_name no) (do_not_autoplace no) (effects (font (size 1.27 1.27)) (justify left bottom)))
  (property "Sheetfile" "power_distribution.kicad_sch" (at 68.58 114.8846 0) (show_name no) (do_not_autoplace no) (effects (font (size 1.27 1.27)) (justify left top)))
  (pin "+3.3V" output (at 105.41 100.33 0) (effects (font (size 1.27 1.27)) (justify right)))
  (pin "+5V" output (at 105.41 95.25 0) (effects (font (size 1.27 1.27)) (justify right)))
  (pin "+24V" output (at 105.41 90.17 0) (effects (font (size 1.27 1.27)) (justify right)))
  (pin "+3.3V_MCU" output (at 105.41 105.41 0) (effects (font (size 1.27 1.27)) (justify right)))
  (pin "PWR_MODE" output (at 105.41 110.49 0) (effects (font (size 1.27 1.27)) (justify right))))
 (sheet
  (at 137.16 86.995)
  (size 36.83 27.94)
  (exclude_from_sim no)
  (in_bom yes)
  (on_board yes)
  (dnp no)
  (fields_autoplaced yes)
  (stroke (width 0.1524) (type solid))
  (fill (color 0 0 0 0))
  (property "Sheetname" "Misc" (at 137.16 86.2834 0) (show_name no) (do_not_autoplace no) (effects (font (size 1.27 1.27)) (justify left bottom)))
  (property "Sheetfile" "misc.kicad_sch" (at 137.16 115.5196 0) (show_name no) (do_not_autoplace no) (effects (font (size 1.27 1.27)) (justify left top))))
 (sheet
  (at 68.58 128.27)
  (size 38.1 27.94)
  (exclude_from_sim no)
  (in_bom yes)
  (on_board yes)
  (dnp no)
  (fields_autoplaced yes)
  (stroke (width 0.1524) (type solid))
  (fill (color 0 0 0 0))
  (property "Sheetname" "MCU - IO" (at 68.58 127.5584 0) (show_name no) (do_not_autoplace no) (effects (font (size 1.27 1.27)) (justify left bottom)))
  (property "Sheetfile" "mcu.kicad_sch" (at 68.58 156.7946 0) (show_name no) (do_not_autoplace no) (effects (font (size 1.27 1.27)) (justify left top)))
  (pin "{ENC1}" input (at 106.68 135.89 0) (effects (font (size 1.27 1.27)) (justify right)))
  (pin "{ENC2}" input (at 106.68 138.43 0) (effects (font (size 1.27 1.27)) (justify right)))
  (pin "{TMC1}" output (at 106.68 142.24 0) (effects (font (size 1.27 1.27)) (justify right)))
  (pin "{TMC2}" output (at 106.68 144.78 0) (effects (font (size 1.27 1.27)) (justify right)))
  (pin "PWR_MODE" input (at 106.68 132.08 0) (effects (font (size 1.27 1.27)) (justify right)))
  (pin "TMC1_PDN_UART" bidirectional (at 106.68 148.59 0) (effects (font (size 1.27 1.27)) (justify right)))
  (pin "TMC2_PDN_UART" bidirectional (at 106.68 151.13 0) (effects (font (size 1.27 1.27)) (justify right))))
 (sheet
  (at 137.16 128.27)
  (size 36.83 27.94)
  (exclude_from_sim no)
  (in_bom yes)
  (on_board yes)
  (dnp no)
  (fields_autoplaced yes)
  (stroke (width 0.1524) (type solid))
  (fill (color 0 0 0 0))
  (property "Sheetname" "Driver - encoder" (at 137.16 127.5584 0) (show_name no) (do_not_autoplace no) (effects (font (size 1.27 1.27)) (justify left bottom)))
  (property "Sheetfile" "driver_encoder.kicad_sch" (at 137.16 156.7946 0) (show_name no) (do_not_autoplace no) (effects (font (size 1.27 1.27)) (justify left top)))
  (pin "{ENC1}" output (at 137.16 135.89 180) (effects (font (size 1.27 1.27)) (justify left)))
  (pin "{ENC2}" output (at 137.16 138.43 180) (effects (font (size 1.27 1.27)) (justify left)))
  (pin "{TMC1}" input (at 137.16 142.24 180) (effects (font (size 1.27 1.27)) (justify left)))
  (pin "{TMC2}" input (at 137.16 144.78 180) (effects (font (size 1.27 1.27)) (justify left)))
  (pin "TMC1_PDN_UART" bidirectional (at 137.16 148.59 180) (effects (font (size 1.27 1.27)) (justify left)))
  (pin "TMC2_PDN_UART" bidirectional (at 137.16 151.13 180) (effects (font (size 1.27 1.27)) (justify left))))
 (sheet_instances
  (path ""
   (page "1")))
 (embedded_fonts no))
